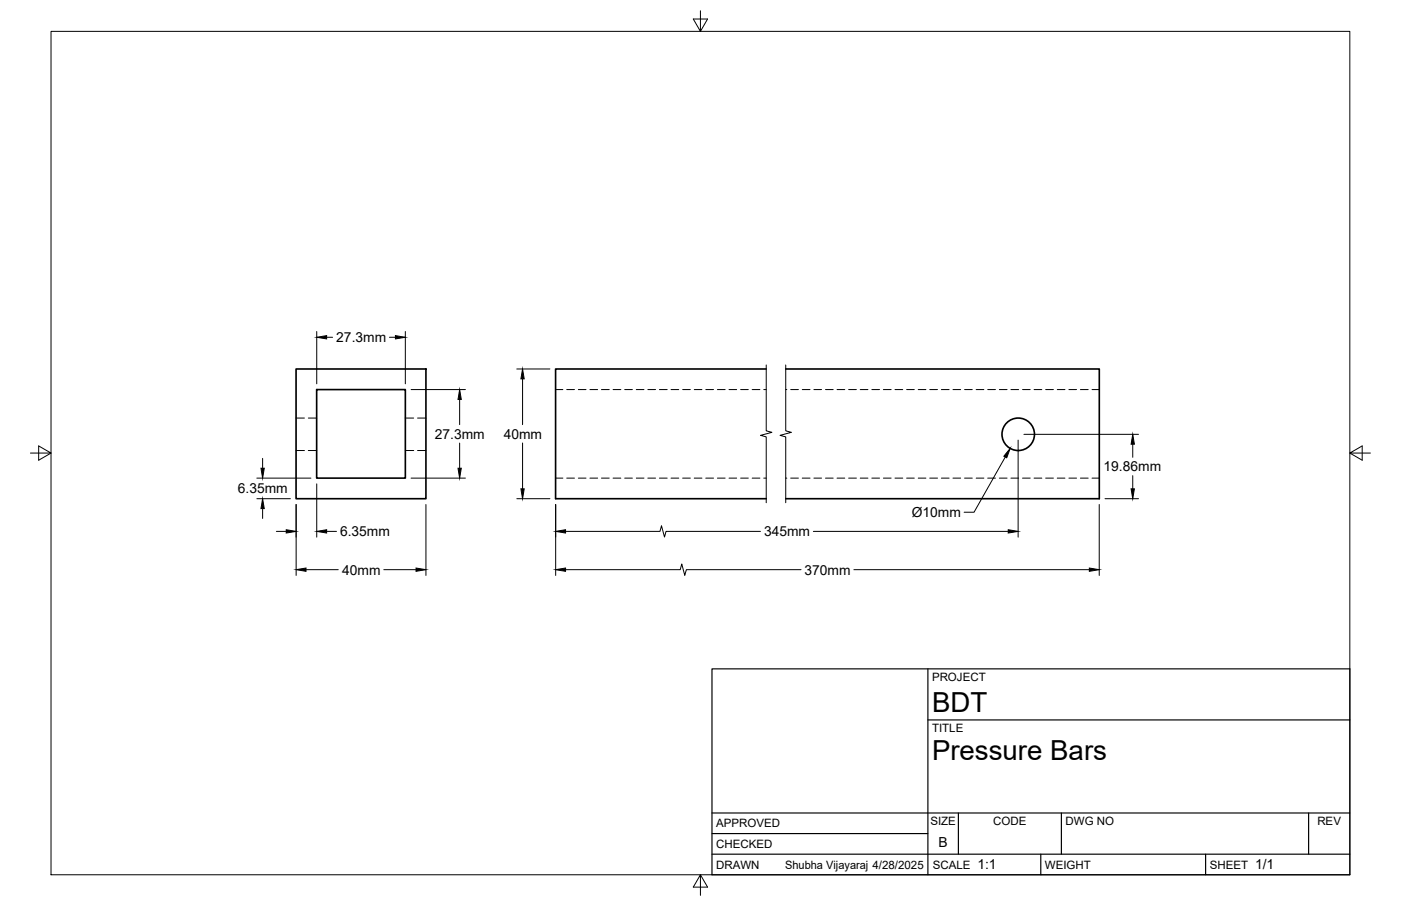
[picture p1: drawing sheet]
<svg xmlns="http://www.w3.org/2000/svg" width="432mm" height="279mm" viewBox="0 0 432 279" stroke-linecap="round" stroke-linejoin="round" font-family="sans-serif">
<!-- layer: Hidden -->
<g fill="none" stroke="#000" stroke-width=".31">
<path d="M91.2 138.9h2.6M91.2 128.9h2.6M95 138.9h2.6M95 128.9h2.6M124.9 138.9h2.6M124.9 128.9h2.6M128.7 138.9h2.6M128.7 128.9h2.6M171.2 120.1h2.3M174.7 120.1h2.4M178.2 120.1h2.4M181.8 120.1h2.4"/>
<path d="M185.4 120.1h2.4M189 120.1h2.3M192.5 120.1h2.4M196.1 120.1h2.4M199.7 120.1h2.4M203.2 120.1h2.4M206.8 120.1h2.4M210.4 120.1h2.4M214 120.1h2.3M217.5 120.1h2.4M221.1 120.1h2.4M224.7 120.1h2.4"/>
<path d="M228.3 120.1h2.3M231.8 120.1h2.4M235.4 120.1h.8M242.2 120.1h.3M243.7 120.1h2.4M247.3 120.1h2.4M250.8 120.1h2.4M254.4 120.1h2.4M258 120.1h2.4M261.6 120.1h2.3M265.1 120.1h2.4M268.7 120.1h2.4"/>
<path d="M272.3 120.1h2.4M275.8 120.1h2.4M279.4 120.1h2.4M283 120.1h2.4M286.6 120.1h2.3M290.1 120.1h2.4M293.7 120.1h2.4M297.3 120.1h2.4M300.9 120.1h2.3M304.4 120.1h2.4M308 120.1h2.4M311.6 120.1h2.3"/>
<path d="M315.2 120.1h2.3M318.7 120.1h2.4M322.3 120.1h2.4M325.9 120.1h2.3M329.4 120.1h2.4M333 120.1h2.4M336.6 120.1h2.2M171.2 147.4h2.3M174.7 147.4h2.4M178.2 147.4h2.4M181.8 147.4h2.4M185.4 147.4h2.4"/>
<path d="M189 147.4h2.3M192.5 147.4h2.4M196.1 147.4h2.4M199.7 147.4h2.4M203.2 147.4h2.4M206.8 147.4h2.4M210.4 147.4h2.4M214 147.4h2.3M217.5 147.4h2.4M221.1 147.4h2.4M224.7 147.4h2.4M228.3 147.4h2.3"/>
<path d="M231.8 147.4h2.4M235.4 147.4h.8M242.2 147.4h.3M243.7 147.4h2.4M247.3 147.4h2.4M250.8 147.4h2.4M254.4 147.4h2.4M258 147.4h2.4M261.6 147.4h2.3M265.1 147.4h2.4M268.7 147.4h2.4M272.3 147.4h2.4"/>
<path d="M275.8 147.4h2.4M279.4 147.4h2.4M283 147.4h2.4M286.6 147.4h2.3M290.1 147.4h2.4M293.7 147.4h2.4M297.3 147.4h2.4M300.9 147.4h2.3M304.4 147.4h2.4M308 147.4h2.4M311.6 147.4h2.3M315.2 147.4h2.3"/>
<path d="M318.7 147.4h2.4M322.3 147.4h2.4M325.9 147.4h2.3M329.4 147.4h2.4M333 147.4h2.4M336.6 147.4h2.2"/>
</g>
<!-- layer: Visible -->
<g fill="none" stroke="#000" stroke-width=".51">
<path d="M91.2 113.8h40.1v40h-40.1zM236.2 113.8h-65v40h65M242.2 113.8h96.6v40h-96.6M97.6 120.1h27.3v27.3h-27.3z"/>
<circle cx="313.8" cy="133.9" r="5"/>
</g>
<!-- layer: Border -->
<path d="M15.7 9.7h400.3v260.1h-400.3zM215.9 3.3v6.4l-2.2-3.8h4.4l-2.2 3.8M9.4 139.7h6.3l-3.8-2.2v4.4l3.8-2.2M416 139.7l3.8 2.2v-4.4l-3.8 2.2h6.4M215.9 269.8l2.2 3.8h-4.4l2.2-3.8v6.3" fill="none" stroke="#000" stroke-width=".31"/>
<!-- layer: Titleblock -->
<path d="M219.4 206.3h196.6v63.5h-196.6zM286 206.3v63.5M286 222h130M219.4 257.1h66.6M219.4 250.7h196.6M295.4 250.7v12.7M327.1 250.7v12.7M403.3 250.7v12.7M219.4 263.4h196.6M320.8 263.4v6.4M371.6 263.4v6.4" fill="none" stroke="#000" stroke-width=".36"/>
<!-- layer: Break Lines -->
<path d="M236.2 112.5v20.4l1.7 .4-3.5 1 1.8 .4v20.3M242.2 112.5v20.4l1.7 .4-3.5 1 1.8 .4v20.3" fill="none" stroke="#000" stroke-width=".31"/>
<!-- layer: FD_Dimensions -->
<g fill="none" stroke="#000" stroke-width=".31">
<path d="M97.6 102.2v16.2M100.7 104h1.8M120 104h1.9M124.9 102.2v16.2M159.3 113.8h10.2M161.1 116.8v14.2M126.7 120.1h16.7M141.7 123.2v7.8M141.7 136.6v7.8M161.1 136.6v14.1M313.8 135.7v30M315.6 133.9h35.3"/>
<path d="M349.1 137v4M79.2 153.8h10.3M79.2 147.4h16.6M80.9 141.4v3M80.9 156.8v3.1M91.3 155.6v21.9M97.6 149.2v16.5M126.7 147.4h16.7M131.3 155.6v21.9M159.3 153.8h10.2M171.3 155.6v21.9M309.8 140.9l-9.6 17.1h-3"/>
<path d="M338.8 155.6v21.9M340.6 153.8h10.3M349.1 146.7v4M85.2 163.9h3M94.3 175.7h9.9M100.7 163.9h3M118.3 175.7h9.9M174.3 175.7h35.4l.4-1.8 1 3.5 .4-1.7h35.4M174.3 163.9h29.1l.5-1.8 .9 3.5 .5-1.7h29.1M250.7 163.9h60M263.2 175.7h72.5"/>
</g>
<g fill="#000" stroke="#000" stroke-width=".31">
<path d="M97.6 104l3.1-.5v1zM121.9 103.5l3 .5-3 .5zM161.1 113.8l.5 3h-1.1zM141.7 120.1l.5 3.1h-1zM349.1 133.9l.5 3.1h-1zM80.9 153.8l.5 3h-1zM80.4 144.4h1l-.5 3zM141.2 144.4h1l-.5 3zM160.5 150.7h1.1l-.5 3.1zM311.3 138.3l-1 2.9-.9-.5zM348.6 150.7h1l-.5 3.1zM88.2 163.4l3.1 .5-3.1 .5z"/>
<path d="M91.3 175.7l3-.5v1zM97.6 163.9l3.1-.5v1zM128.2 175.2l3.1 .5-3.1 .5zM171.3 175.7l3-.5v1zM171.3 163.9l3-.5v1zM310.7 163.4l3.1 .5-3.1 .5zM335.7 175.2l3.1 .5-3.1 .5z"/>
</g>
<g font-size="8.5">
<text x="287.3" y="219.5">BDT</text>
<text x="287.3" y="234.5">Pressure Bars</text>
</g>
<g font-size="4.3">
<text x="103.7" y="105.5">27.3mm</text>
<text x="134" y="135.3">27.3mm</text>
<text x="155.3" y="135.3">40mm</text>
<text x="340.1" y="145.4">19.86mm</text>
<text x="73.3" y="152.1">6.35mm</text>
<text x="281" y="159.4">Ø10mm</text>
<text x="104.8" y="165.4">6.35mm</text>
<text x="235.5" y="165.4">345mm</text>
<text x="105.5" y="177.2">40mm</text>
<text x="248" y="177.2">370mm</text>
<text x="289.3" y="261.2">B</text>
<text x="301.2" y="268.1">1:1</text>
<text x="386.8" y="268.1">1/1</text>
</g>
<g font-size="3.5">
<text x="287.3" y="210.1">PROJECT</text>
<text x="287.3" y="225.8">TITLE</text>
<text x="220.7" y="255.2">APPROVED</text>
<text x="286.7" y="254.5">SIZE</text>
<text x="306.1" y="254.5">CODE</text>
<text x="328.4" y="254.5">DWG NO</text>
<text x="406" y="254.5">REV</text>
<text x="220.7" y="261.5">CHECKED</text>
<text x="220.7" y="267.9">DRAWN</text>
<text x="242" y="267.9">Shubha Vijayaraj 4/28/2025</text>
<text x="287.5" y="267.9">SCALE</text>
<text x="322.1" y="267.9">WEIGHT</text>
<text x="372.9" y="267.9">SHEET</text>
</g>
</svg>
